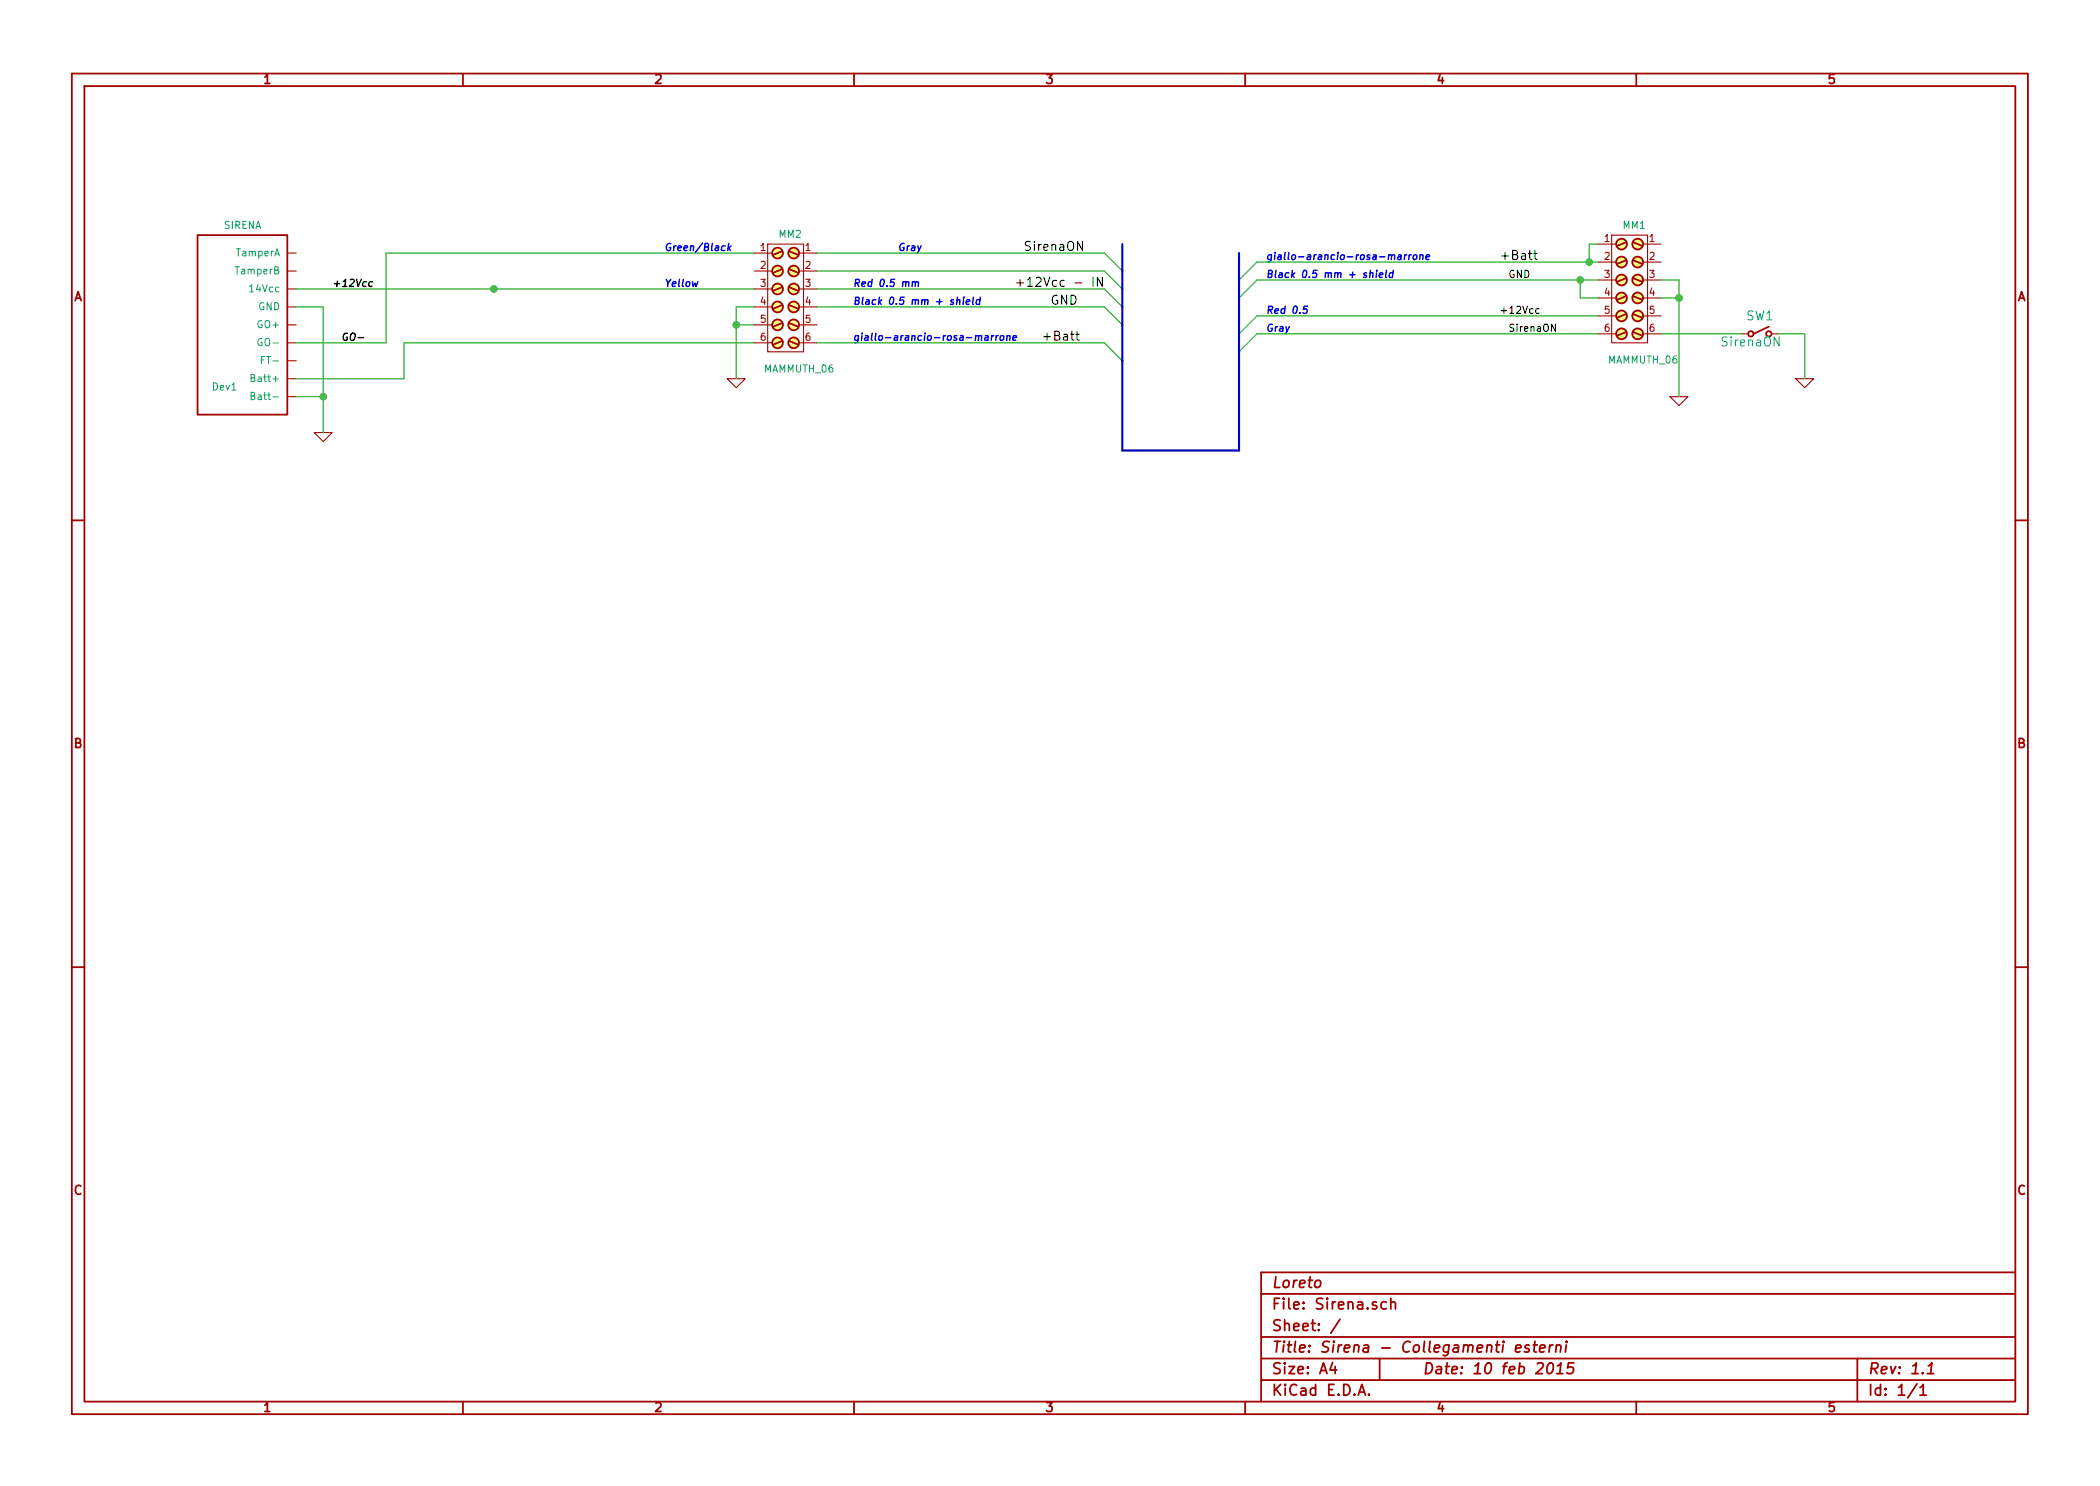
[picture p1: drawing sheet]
EESchema Schematic File Version 2
LIBS:Ln_R-C-L
LIBS:LnConnectors
LIBS:LnDevice
LIBS:LnDiodiTransistors
LIBS:LnMicroController
LIBS:LnSample
LIBS:power
LIBS:device
LIBS:transistors
LIBS:conn
LIBS:linear
LIBS:regul
LIBS:74xx
LIBS:cmos4000
LIBS:adc-dac
LIBS:memory
LIBS:xilinx
LIBS:special
LIBS:microcontrollers
LIBS:dsp
LIBS:microchip
LIBS:analog_switches
LIBS:motorola
LIBS:texas
LIBS:intel
LIBS:audio
LIBS:interface
LIBS:digital-audio
LIBS:philips
LIBS:display
LIBS:cypress
LIBS:siliconi
LIBS:opto
LIBS:atmel
LIBS:contrib
LIBS:valves
LIBS:Sirena-cache
EELAYER 27 0
EELAYER END
$Descr A4 11693 8268
encoding utf-8
Sheet 1 1
Title "Sirena - Collegamenti esterni"
Date "10 feb 2015"
Rev "1.1"
Comp "Loreto"
Comment1 ""
Comment2 ""
Comment3 ""
Comment4 ""
$EndDescr
$Comp
L SIRENA Dev1
U 1 1
P 1400 1450
F 0 "Dev1" H 1250 750 40  0000 C CNN
F 1 "SIRENA" H 1350 1650 40  0000 C CNN
F 2 "~" H 1400 1425 60  0000 C CNN
F 3 "~" H 1400 1425 60  0000 C CNN
	1    1400 1450
	1    0    0    -1  
$EndComp
$Comp
L GND #PWR4
U 1 1
P 1800 2400
F 0 "#PWR4" H 1800 2400 30  0001 C CNN
F 1 "GND" H 1800 2330 30  0001 C CNN
F 2 "" H 1800 2400 60  0000 C CNN
F 3 "" H 1800 2400 60  0000 C CNN
	1    1800 2400
	1    0    0    -1  
$EndComp
Text Label 1900 1900 0    40   Italic 8
GO-
Text Label 1850 1600 0    40   Italic 8
+12Vcc
Text Notes 3700 1400 0    40   Italic 8
Green/Black
Text Notes 3700 1600 0    40   Italic 8
Yellow
Wire Wire Line
	1650 2200 1800 2200
Wire Wire Line
	1800 1700 1800 2200
Wire Wire Line
	1800 2200 1800 2400
Wire Wire Line
	1650 1700 1800 1700
Connection ~ 1800 2200
Wire Wire Line
	2150 1400 2150 1900
Wire Wire Line
	2150 1900 1650 1900
Wire Wire Line
	2250 1900 2250 2100
Wire Wire Line
	2250 2100 1650 2100
Connection ~ 2750 1600
Text Notes 4750 1600 0    40   Italic 8
Red 0.5 mm
$Comp
L GND #PWR1
U 1 1
P 4100 2100
F 0 "#PWR1" H 4100 2100 30  0001 C CNN
F 1 "GND" H 4100 2030 30  0001 C CNN
F 2 "" H 4100 2100 60  0000 C CNN
F 3 "" H 4100 2100 60  0000 C CNN
	1    4100 2100
	1    0    0    -1  
$EndComp
Wire Wire Line
	4100 1700 4100 1800
Wire Wire Line
	4100 1800 4100 2100
Wire Wire Line
	4100 1800 4200 1800
Connection ~ 4100 1800
Text Notes 5000 1400 0    40   Italic 8
Gray
Text Notes 4750 1700 0    40   Italic 8
Black 0.5 mm + shield
Wire Wire Line
	4550 1400 6150 1400
Wire Wire Line
	4550 1500 6150 1500
Wire Wire Line
	4550 1700 6150 1700
Wire Wire Line
	6150 1600 4550 1600
Wire Wire Line
	4200 1400 2150 1400
Wire Wire Line
	4200 1900 2250 1900
Wire Wire Line
	1650 1600 2750 1600
Wire Wire Line
	2750 1600 4200 1600
Wire Wire Line
	4200 1700 4100 1700
Text Notes 7050 1850 0    40   Italic 8
Gray
Text Notes 7050 1550 0    40   Italic 8
Black 0.5 mm + shield
Text Notes 7050 1450 0    40   Italic 8
giallo-arancio-rosa-marrone
Text Notes 7050 1750 0    40   Italic 8
Red 0.5
Entry Wire Line
	6900 1550 7000 1450
Entry Wire Line
	6900 1650 7000 1550
Entry Wire Line
	6900 1850 7000 1750
Entry Wire Line
	6900 1950 7000 1850
Text Label 8400 1850 0    40   ~ 0
SirenaON
Text Label 8350 1750 0    40   ~ 0
+12Vcc
Wire Wire Line
	7000 1450 8850 1450
Wire Wire Line
	8850 1450 8900 1450
Wire Wire Line
	7000 1550 8800 1550
Wire Wire Line
	8800 1550 8900 1550
Wire Wire Line
	7000 1750 8900 1750
Wire Wire Line
	7000 1850 8900 1850
$Comp
L GND #PWR3
U 1 1
P 9350 2200
F 0 "#PWR3" H 9350 2200 30  0001 C CNN
F 1 "GND" H 9350 2130 30  0001 C CNN
F 2 "" H 9350 2200 60  0000 C CNN
F 3 "" H 9350 2200 60  0000 C CNN
	1    9350 2200
	1    0    0    -1  
$EndComp
Wire Wire Line
	8800 1550 8800 1650
Wire Wire Line
	8800 1650 8900 1650
Connection ~ 8800 1550
Wire Wire Line
	8900 1350 8850 1350
Wire Wire Line
	8850 1350 8850 1450
Connection ~ 8850 1450
Wire Wire Line
	9250 1850 9700 1850
$Comp
L GND #PWR2
U 1 1
P 10050 2100
F 0 "#PWR2" H 10050 2100 30  0001 C CNN
F 1 "GND" H 10050 2030 30  0001 C CNN
F 2 "" H 10050 2100 60  0000 C CNN
F 3 "" H 10050 2100 60  0000 C CNN
	1    10050 2100
	1    0    0    -1  
$EndComp
Wire Wire Line
	9900 1850 10050 1850
Wire Wire Line
	10050 1850 10050 2100
Text Label 5700 1400 0    50   ~ 0
SirenaON
Text Label 5850 1700 0    50   ~ 0
GND
Text Label 5800 1900 0    50   ~ 0
+Batt
Text Label 5650 1600 0    50   ~ 0
+12Vcc - IN
Entry Wire Line
	6150 1400 6250 1500
Entry Wire Line
	6150 1500 6250 1600
Entry Wire Line
	6150 1600 6250 1700
Entry Wire Line
	6150 1700 6250 1800
Entry Wire Line
	6150 1900 6250 2000
Wire Wire Line
	9250 1650 9350 1650
Wire Wire Line
	9350 1550 9350 1650
Wire Wire Line
	9350 1650 9350 2200
Wire Wire Line
	9250 1550 9350 1550
Connection ~ 9350 1650
$Comp
L SINGLE_SWITCH SW1
U 1 1
P 9700 1850
F 0 "SW1" H 9800 1945 50  0000 C CNN
F 1 "SirenaON" H 9750 1800 50  0000 C CNN
F 2 "~" H 9750 1850 60  0000 C CNN
F 3 "~" H 9750 1850 60  0000 C CNN
	1    9700 1850
	1    0    0    -1  
$EndComp
Text Notes 4750 1900 0    40   Italic 8
giallo-arancio-rosa-marrone
Wire Wire Line
	4550 1900 6150 1900
$Comp
L MAMMUTH_06 MM2
U 1 1
P 4350 1850
F 0 "MM2" H 4400 2400 40  0000 C CNN
F 1 "MAMMUTH_06" H 4450 1650 40  0000 C CNN
F 2 "~" H 4400 2150 60  0000 C CNN
F 3 "~" H 4400 2150 60  0000 C CNN
	1    4350 1850
	1    0    0    -1  
$EndComp
$Comp
L MAMMUTH_06 MM1
U 1 1
P 9050 1800
F 0 "MM1" H 9100 2350 40  0000 C CNN
F 1 "MAMMUTH_06" H 9150 1600 40  0000 C CNN
F 2 "~" H 9100 2100 60  0000 C CNN
F 3 "~" H 9100 2100 60  0000 C CNN
	1    9050 1800
	1    0    0    -1  
$EndComp
Wire Bus Line
	6250 1350 6250 1500
Wire Bus Line
	6250 1500 6250 1600
Wire Bus Line
	6250 1600 6250 1700
Wire Bus Line
	6250 1700 6250 1800
Wire Bus Line
	6250 1800 6250 2000
Wire Bus Line
	6250 2000 6250 2500
Wire Bus Line
	6250 2500 6900 2500
Wire Bus Line
	6900 2500 6900 2200
Wire Bus Line
	6900 2200 6900 2000
Wire Bus Line
	6900 2000 6900 1950
Wire Bus Line
	6900 1950 6900 1850
Wire Bus Line
	6900 1850 6900 1750
Wire Bus Line
	6900 1750 6900 1650
Wire Bus Line
	6900 1650 6900 1550
Wire Bus Line
	6900 1550 6900 1400
Text Label 8350 1450 0    50   ~ 0
+Batt
Text Label 8400 1550 0    40   ~ 0
GND
$EndSCHEMATC
